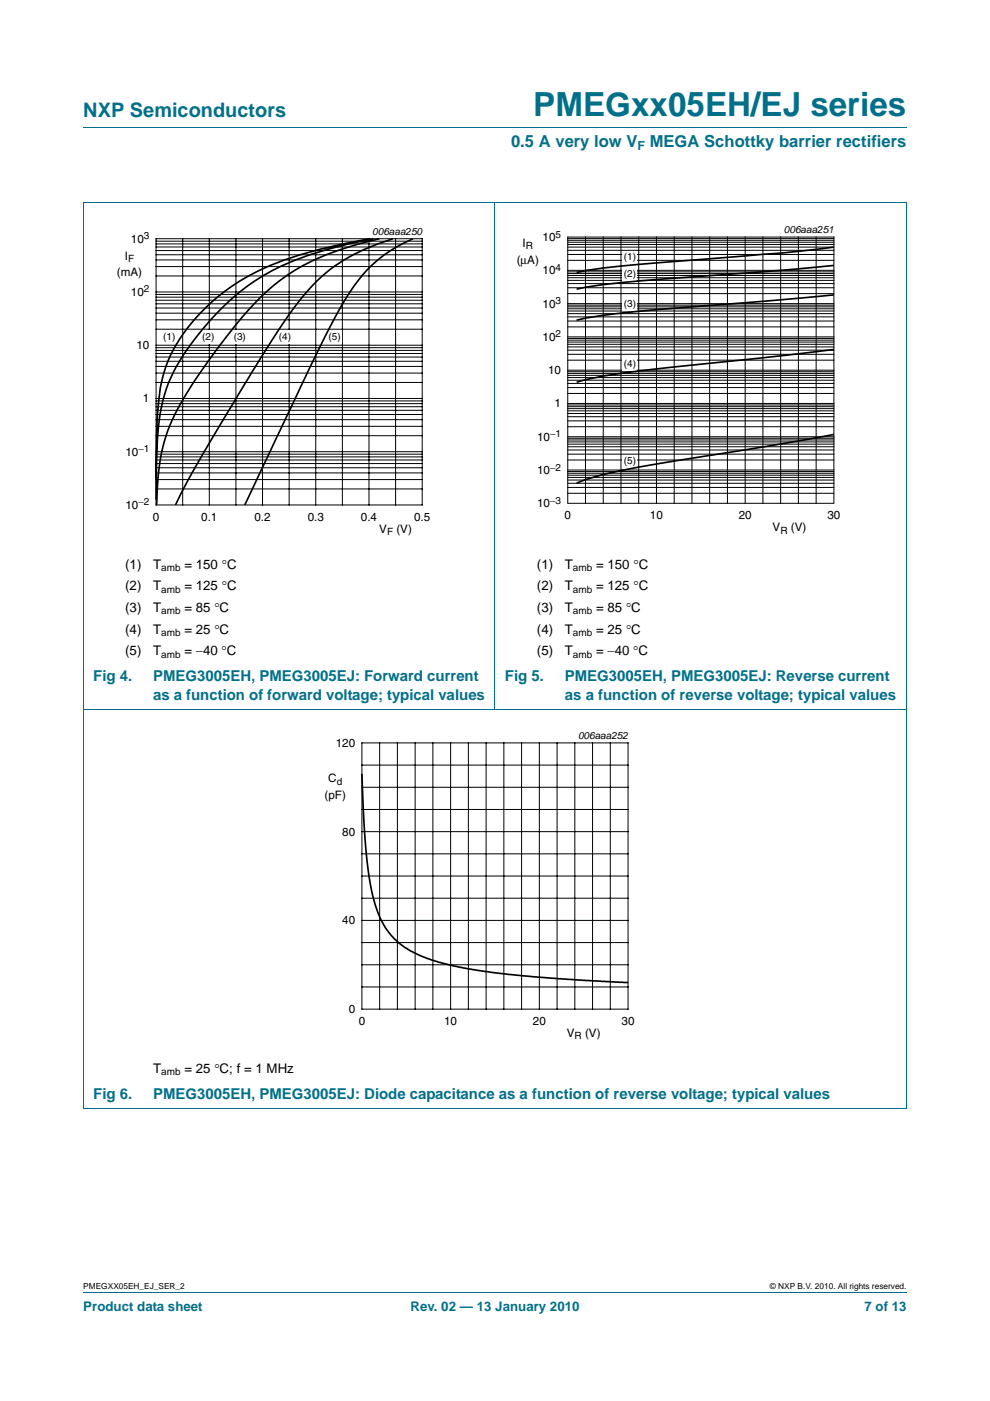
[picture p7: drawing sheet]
<svg xmlns="http://www.w3.org/2000/svg" width="210mm" height="297mm" viewBox="0 0 210 297" stroke-linecap="round" stroke-linejoin="round" font-family="sans-serif">
<path d="M17.7 27h174.6M17.6 42.9h174.7M17.7 42.9v192.2M105 42.8v107.7M192.3 42.9v192.2M17.6 150.5h174.7M17.6 235.1h174.7M17.7 273.9h174.6" fill="none" stroke="#00708a" stroke-width=".21"/>
<path d="M20.4 47.8h81.9v66.3h-81.9z" fill="none" stroke="#fff" stroke-width=".21"/>
<g fill="none" stroke="#000" stroke-width=".21">
<path d="M33.1 50.6h56.5v56.5h-56.5zM33.1 58.5h56.5M33.1 56.5h56.5M33.1 55.1h56.5M33.1 54h56.5M33.1 53.1h56.5M33.1 52.4h56.5M33.1 51.7h56.5M33.1 51.1h56.5M38.7 50.6v56.5M44.4 50.6v56.5M50 50.6v56.5"/>
<path d="M55.7 50.6v56.5M61.3 50.6v56.5M67 50.6v56.5M72.6 50.6v56.5M78.3 50.6v56.5M83.9 50.6v56.5M33.1 79.1h56.5M33.1 77.7h56.5M33.1 76.6h56.5M33.1 75.7h56.5M33.1 74.9h56.5M33.1 74.3h56.5"/>
<path d="M33.1 73.7h56.5M33.1 73.2h56.5M33.1 69.8h56.5M33.1 67.8h56.5M33.1 66.4h56.5M33.1 65.3h56.5M33.1 64.4h56.5M33.1 63.7h56.5M33.1 63h56.5M33.1 62.4h56.5M33.1 61.9h56.5M33.1 99.2h56.5"/>
<path d="M33.1 98.3h56.5M33.1 97.5h56.5M33.1 96.9h56.5M33.1 96.3h56.5M33.1 95.8h56.5M33.1 92.4h56.5M33.1 90.4h56.5M33.1 89h56.5M33.1 87.9h56.5M33.1 87h56.5M33.1 86.2h56.5M33.1 85.6h56.5"/>
<path d="M33.1 85h56.5M33.1 84.5h56.5M33.1 81.1h56.5M33.1 103.7h56.5M33.1 101.7h56.5M33.1 100.3h56.5"/>
</g>
<g fill="#fff">
<path d="M34.3 70h3.2v2.9h-3.2z"/>
<path d="M42.7 70h3v2.9h-3z"/>
<path d="M49.3 70.1h3.1v2.9h-3.1z"/>
<path d="M58.9 70.1h3.1v2.9h-3.1z"/>
<path d="M69.4 70.1h3.1v2.9h-3.1z"/>
</g>
<path d="M78.4 50.6a88.3 88.3 0 0 0-23.5 6.8 39.7 39.7 0 0 0-19.3 19.2 42.6 42.6 0 0 0-2.4 14.7l-.1 10.1M79.1 50.6a75 75 0 0 0-21.4 6.8 53.8 53.8 0 0 0-18.9 18 33.7 33.7 0 0 0-5.4 18.1l-.3 12.4M80.5 50.6a57.9 57.9 0 0 0-18.1 6.8 56.6 56.6 0 0 0-14.9 14.7 90.6 90.6 0 0 0-11.4 18 45.4 45.4 0 0 0-2.9 17M83.4 50.6a36.4 36.4 0 0 0-16.3 9.1 97.2 97.2 0 0 0-12.2 16.9l-5.5 9a272.2 272.2 0 0 0-12.2 21.5M87.6 50.6a29.6 29.6 0 0 0-14.8 13.6 539.9 539.9 0 0 0-15.5 31.6l-5.4 11.3" fill="none" stroke="#000" stroke-width=".35"/>
<g fill="none" stroke="#000" stroke-width=".21">
<path d="M120.4 50.3h56.5v56.4h-56.5zM120.4 59.4h56.5M120.4 58.9h56.5M120.4 58.4h56.5M120.4 58h56.5M120.4 57.6h56.5M120.4 57.3h56.5M120.4 55.2h56.5M120.4 54h56.5M120.4 53.1h56.5M120.4 52.4h56.5M120.4 51.8h56.5"/>
<path d="M120.4 51.4h56.5M120.4 50.9h56.5M120.4 50.6h56.5M124.2 50.3v56.4M127.9 50.3v56.4M131.7 50.3v56.4M135.5 50.3v56.4M139.2 50.3v56.4M143 50.3v56.4M146.8 50.3v56.4M150.5 50.3v56.4M154.3 50.3v56.4"/>
<path d="M158.1 50.3v56.4M161.8 50.3v56.4M165.6 50.3v56.4M169.3 50.3v56.4M173.1 50.3v56.4M120.4 79.6h56.5M120.4 79.2h56.5M120.4 78.8h56.5M120.4 78.5h56.5M120.4 76.4h56.5M120.4 75.1h56.5M120.4 74.2h56.5"/>
<path d="M120.4 73.6h56.5M120.4 73h56.5M120.4 72.5h56.5M120.4 72.1h56.5M120.4 71.8h56.5M120.4 71.4h56.5M120.4 69.3h56.5M120.4 68.1h56.5M120.4 67.2h56.5M120.4 66.5h56.5M120.4 65.9h56.5M120.4 65.5h56.5"/>
<path d="M120.4 65.1h56.5M120.4 64.7h56.5M120.4 64.4h56.5M120.4 62.3h56.5M120.4 61h56.5M120.4 60.1h56.5M120.4 100h56.5M120.4 99.7h56.5M120.4 97.5h56.5M120.4 96.3h56.5M120.4 95.4h56.5M120.4 94.7h56.5"/>
<path d="M120.4 94.2h56.5M120.4 93.7h56.5M120.4 93.3h56.5M120.4 92.9h56.5M120.4 92.6h56.5M120.4 90.5h56.5M120.4 89.2h56.5M120.4 88.4h56.5M120.4 87.7h56.5M120.4 87.1h56.5M120.4 86.6h56.5M120.4 86.2h56.5"/>
<path d="M120.4 85.9h56.5M120.4 85.5h56.5M120.4 83.4h56.5M120.4 82.2h56.5M120.4 81.3h56.5M120.4 80.6h56.5M120.4 80.1h56.5M120.4 104.6h56.5M120.4 103.3h56.5M120.4 102.5h56.5M120.4 101.8h56.5M120.4 101.2h56.5"/>
<path d="M120.4 100.7h56.5M120.4 100.3h56.5"/>
</g>
<path d="M107.7 47.4h81.9v66.4h-81.9z" fill="none" stroke="#fff" stroke-width=".21"/>
<g fill="#fff">
<path d="M132 53.2h3.2v2.6h-3.2z"/>
<path d="M132.1 56.6h3v2.9h-3z"/>
<path d="M132 63h3.2v3h-3.2z"/>
<path d="M132 75.6h3.2v3h-3.2z"/>
<path d="M132 96.5h3.2v2.6h-3.2z"/>
</g>
<path d="M176.9 56.3l-18.8 1.6a487 487 0 0 0-33.9 3l-1.9 .4M176.9 52.4a1030.7 1030.7 0 0 1-41.4 3.7 100.2 100.2 0 0 0-13.2 1.7M176.9 74.1l-15.1 1.8a695.7 695.7 0 0 0-33.9 3.8l-3.7 .8-1.9 .5M176.9 62.5l-11.3 1.1a915 915 0 0 0-37.7 3.2l-5.6 1.1M176.9 92.1l-18.8 3.3a513.1 513.1 0 0 0-30.2 5.2l-3.7 1.1-1.9 .7M76.8 164.1a167 167 0 0 0 1.7 22.8 22.9 22.9 0 0 0 3.9 10.7l2.3 2.4 2.4 1.6 1.9 1 2.4 .9 5.1 1.4 5.9 1 8.4 1 9.6 .7 12.8 .8" fill="none" stroke="#000" stroke-width=".35"/>
<g fill="none" stroke="#000" stroke-width=".21">
<path d="M76.8 157.5h56.4v56.5h-56.4zM80.5 157.5v56.5M84.3 157.5v56.5M88.1 157.5v56.5M91.8 157.5v56.5M95.6 157.5v56.5M99.3 157.5v56.5M103.1 157.5v56.5M106.9 157.5v56.5M110.6 157.5v56.5M114.4 157.5v56.5M118.2 157.5v56.5"/>
<path d="M121.9 157.5v56.5M125.7 157.5v56.5M129.4 157.5v56.5M76.8 166.9h56.4M76.8 176.3h56.4M76.8 162.2h56.4M76.8 171.6h56.4M76.8 185.7h56.4M76.8 195.1h56.4M76.8 181h56.4M76.8 190.4h56.4M76.8 199.8h56.4"/>
<path d="M76.8 204.6h56.4M76.8 209.3h56.4"/>
</g>
<path d="M64.1 154.7h81.8v66.3h-81.8z" fill="none" stroke="#fff" stroke-width=".21"/>
<text font-size="7" fill="#00708a" x="113.1" y="24.6">PMEGxx05EH/EJ series</text>
<text font-size="4.2" fill="#00708a" x="17.7" y="24.9">NXP Semiconductors</text>
<g font-size="3.5" fill="#00708a">
<text x="108.4" y="31.1">0.5 A very low V</text>
<text x="137.8" y="31.1">MEGA Schottky barrier rectifiers</text>
</g>
<g font-size="3.2" fill="#00708a">
<text x="19.8" y="144.5">Fig 4.</text>
<text x="32.5" y="148.3">as a function of forward voltage; typical values</text>
<text x="32.5" y="144.5">PMEG3005EH, PMEG3005EJ: Forward current</text>
<text x="107.1" y="144.5">Fig 5.</text>
<text x="119.8" y="148.3">as a function of reverse voltage; typical values</text>
<text x="119.8" y="144.5">PMEG3005EH, PMEG3005EJ: Reverse current</text>
<text x="19.8" y="233">Fig 6.</text>
<text x="32.5" y="233">PMEG3005EH, PMEG3005EJ: Diode capacitance as a function of reverse voltage; typical values</text>
</g>
<g font-size="2.8">
<text x="26.6" y="125.2">(2)</text>
<text x="26.6" y="120.6">(1)</text>
<text x="32.5" y="125.2">T</text>
<text x="32.5" y="120.6">T</text>
<text x="39.1" y="120.6">= 150 °C</text>
<text x="39.1" y="125.2">= 125 °C</text>
<text x="113.9" y="125.2">(2)</text>
<text x="113.9" y="120.6">(1)</text>
<text x="119.8" y="125.2">T</text>
<text x="119.8" y="120.6">T</text>
<text x="126.4" y="120.6">= 150 °C</text>
<text x="126.4" y="125.2">= 125 °C</text>
<text x="26.6" y="129.8">(3)</text>
<text x="32.5" y="129.8">T</text>
<text x="39.1" y="129.8">= 85 °C</text>
<text x="113.9" y="129.8">(3)</text>
<text x="119.8" y="129.8">T</text>
<text x="126.4" y="129.8">= 85 °C</text>
<text x="26.6" y="134.3">(4)</text>
<text x="32.5" y="134.3">T</text>
<text x="39.1" y="134.3">= 25 °C</text>
<text x="113.9" y="134.3">(4)</text>
<text x="119.8" y="134.3">T</text>
<text x="126.4" y="134.3">= 25 °C</text>
<text x="26.6" y="138.9">(5)</text>
<text x="32.5" y="138.9">T</text>
<text x="39.1" y="138.9">= −40 °C</text>
<text x="113.9" y="138.9">(5)</text>
<text x="119.8" y="138.9">T</text>
<text x="126.4" y="138.9">= −40 °C</text>
<text x="32.5" y="227.5">T</text>
<text x="39.1" y="227.5">= 25 °C; f = 1 MHz</text>
</g>
<g font-size="2.8" fill="#00708a">
<text x="17.7" y="277.9">Product data sheet</text>
<text x="87.1" y="277.9">Rev. 02 — 13 January 2010</text>
<text x="183.4" y="277.9">7 of 13</text>
</g>
<text font-size="2.6" fill="#00708a" x="135.2" y="31.7">F</text>
<g font-size="2.5">
<text x="27.8" y="51.5">10</text>
<text x="110.8" y="52.4">I</text>
<text x="115.1" y="51.1">10</text>
<text x="24.8" y="58.6">(mA)</text>
<text x="26.5" y="55.1">I</text>
<text x="109.6" y="55.9">(μA)</text>
<text x="115.1" y="58.2">10</text>
<text x="27.8" y="62.8">10</text>
<text x="115.1" y="65.2">10</text>
<text x="28.9" y="74">10</text>
<text x="115.1" y="72.3">10</text>
<text x="116.3" y="79.3">10</text>
<text x="30.3" y="85.3">1</text>
<text x="117.6" y="86.4">1</text>
<text x="113.9" y="93.4">10</text>
<text x="26.6" y="96.6">10</text>
<text x="113.9" y="100.5">10</text>
<text x="26.6" y="107.9">10</text>
<text x="113.9" y="107.6">10</text>
<text x="32.4" y="110.4">0</text>
<text x="42.7" y="110.4">0.1</text>
<text x="54" y="110.4">0.2</text>
<text x="65.3" y="110.4">0.3</text>
<text x="76.5" y="110.4">0.4</text>
<text x="80.4" y="113">V</text>
<text x="84.1" y="113">(V)</text>
<text x="87.8" y="110.4">0.5</text>
<text x="119.7" y="110.1">0</text>
<text x="137.9" y="110.1">10</text>
<text x="156.7" y="110.1">20</text>
<text x="163.9" y="112.6">V</text>
<text x="167.7" y="112.6">(V)</text>
<text x="175.5" y="110.1">30</text>
<text x="71.2" y="158.4">120</text>
<text x="69.6" y="165.8">C</text>
<text x="68.9" y="169.3">(pF)</text>
<text x="72.6" y="177.2">80</text>
<text x="72.6" y="196">40</text>
<text x="74" y="214.8">0</text>
<text x="76.1" y="217.3">0</text>
<text x="94.2" y="217.3">10</text>
<text x="113" y="217.3">20</text>
<text x="120.2" y="219.9">V</text>
<text x="124.1" y="219.9">(V)</text>
<text x="131.8" y="217.3">30</text>
</g>
<g font-size="2.1">
<text x="30.5" y="50.7">3</text>
<text x="79" y="49.8">006aaa250</text>
<text x="111.5" y="52.9">R</text>
<text x="117.8" y="50.4">5</text>
<text x="166.3" y="49.4">006aaa251</text>
<text x="27.2" y="55.6">F</text>
<text x="117.8" y="57.4">4</text>
<text x="132.3" y="55.1">(1)</text>
<text x="132.3" y="58.6">(2)</text>
<text x="30.5" y="62">2</text>
<text x="117.8" y="64.5">3</text>
<text x="132.3" y="65.1">(3)</text>
<text x="117.8" y="71.5">2</text>
<text x="34.6" y="72.1">(1)</text>
<text x="42.9" y="72.1">(2)</text>
<text x="49.6" y="72.1">(3)</text>
<text x="59.2" y="72.1">(4)</text>
<text x="69.7" y="72.1">(5)</text>
<text x="132.3" y="77.7">(4)</text>
<text x="29.4" y="95.9">−1</text>
<text x="116.7" y="92.7">−1</text>
<text x="116.7" y="99.8">−2</text>
<text x="132.3" y="98.3">(5)</text>
<text x="29.4" y="107.2">−2</text>
<text x="116.7" y="106.8">−3</text>
<text x="82.1" y="113.5">F</text>
<text x="165.5" y="113.1">R</text>
<text x="34.2" y="121.1">amb</text>
<text x="34.2" y="125.7">amb</text>
<text x="121.5" y="121.1">amb</text>
<text x="121.5" y="125.7">amb</text>
<text x="34.2" y="130.3">amb</text>
<text x="121.5" y="130.3">amb</text>
<text x="34.2" y="134.9">amb</text>
<text x="121.5" y="134.9">amb</text>
<text x="34.2" y="139.4">amb</text>
<text x="121.5" y="139.4">amb</text>
<text x="122.6" y="156.7">006aaa252</text>
<text x="71.4" y="166.3">d</text>
<text x="121.9" y="220.4">R</text>
<text x="34.2" y="228">amb</text>
</g>
<g font-size="1.8">
<text x="17.7" y="273.3">PMEGXX05EH_EJ_SER_2</text>
<text x="163.3" y="273.3">© NXP B.V. 2010. All rights reserved.</text>
</g>
</svg>
